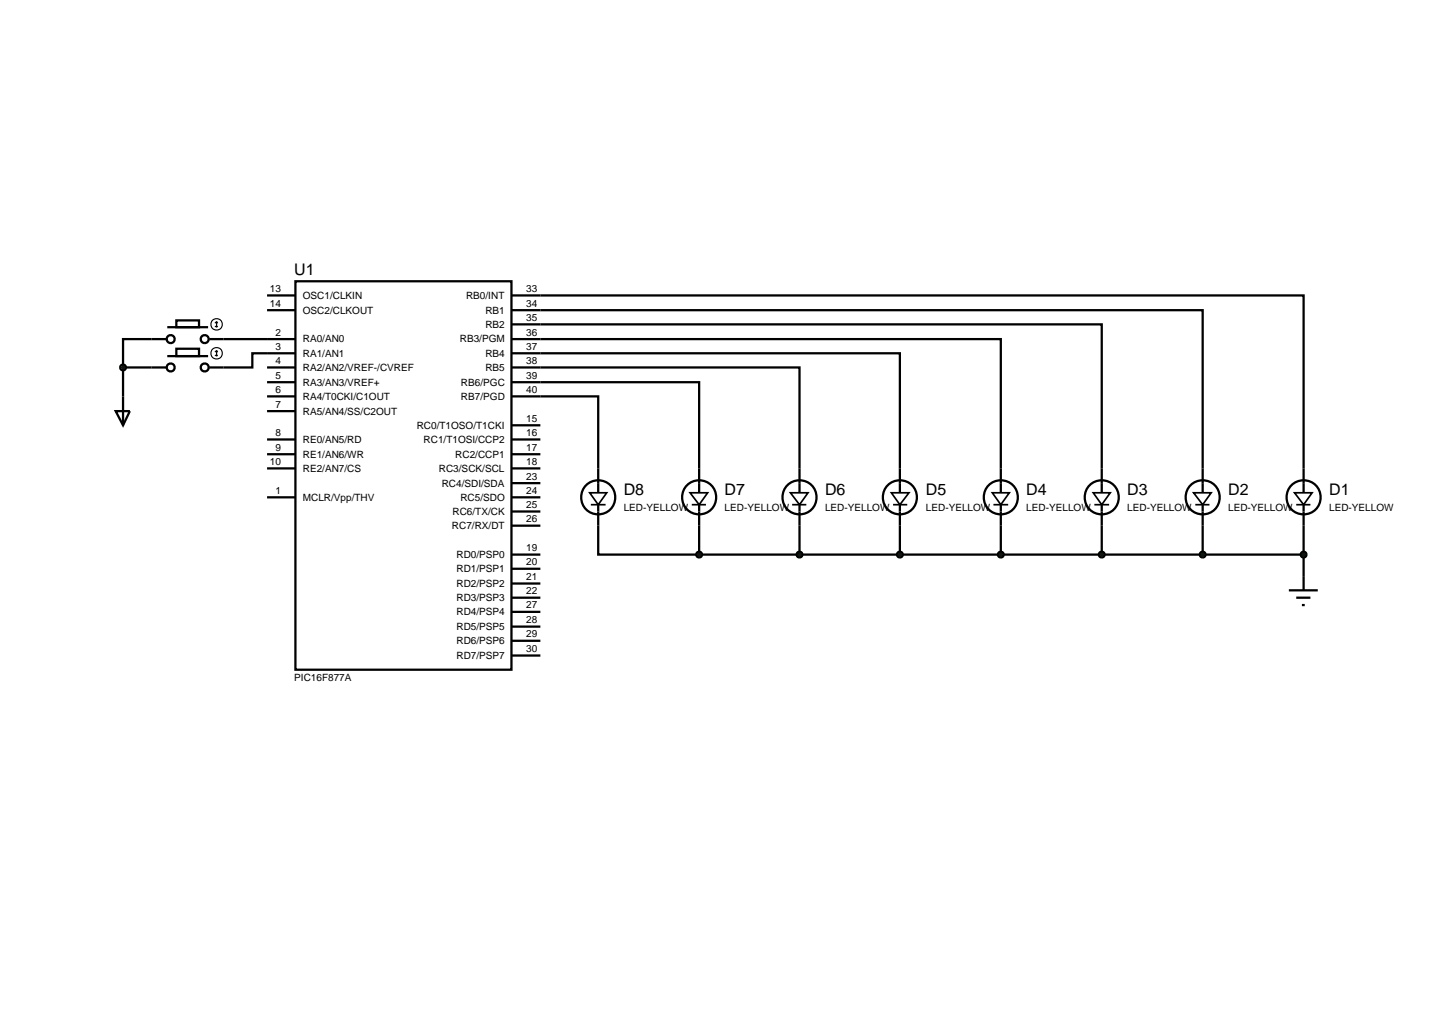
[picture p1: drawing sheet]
<svg xmlns="http://www.w3.org/2000/svg" width="257mm" height="180mm" viewBox="0 0 257 180" stroke-linecap="round" stroke-linejoin="round" font-family="sans-serif">
<g fill="none" stroke="#000" stroke-width=".4">
<path d="M29.3 59.8h-7.6v5M29.5 57.7h7.2M31.1 56.5h4v1.2h-4zM36.9 59.8h15.2M47.1 52.1h5M47.1 54.7h5M52.1 49.6h38.1v68.5h-38.1zM90.2 52.1h139.7v34.8M90.2 59.8h86.3v27.1M90.2 57.2h104.1v29.7M90.2 54.7h121.9v32.2M20.4 72.5h2.5l-1.2 2.5z"/>
<path d="M21.7 64.8h7.6M21.7 64.8v10.2M29.5 62.8h7.2M31.1 61.5h4v1.3h-4zM47.1 64.8h5M47.1 69.9h5M47.1 72.5h5M47.1 77.5h5M47.1 67.4h5M52.1 62.3h-7.6v2.5h-7.6M90.2 69.9h15.3v17M90.2 67.4h33.1v19.5"/>
<path d="M90.2 64.8h50.8v22.1M90.2 62.3h68.5v24.6M90.2 77.5h5.1M90.2 75h5.1M47.1 80.1h5M47.1 82.6h5M47.1 87.7h5M90.2 97.8h5.1M90.2 80.1h5.1M90.2 82.6h5.1M90.2 92.7h5.1M90.2 90.2h5.1"/>
<path d="M90.2 87.7h5.1M90.2 85.2h5.1M105.5 89v8.8h17.8M123.3 97.8h106.6M123.3 89v8.8M141 89v8.8M158.7 89v8.8M176.5 89v8.8M194.3 89v8.8M212.1 89v8.8M229.9 89v12.6M90.2 100.3h5.1"/>
<path d="M90.2 115.6h5.1M90.2 113h5.1M90.2 110.5h5.1M90.2 107.9h5.1M90.2 105.4h5.1M90.2 102.9h5.1"/>
<circle cx="30.1" cy="59.8" r=".7"/>
<circle cx="36.1" cy="59.8" r=".7"/>
<circle cx="30.1" cy="64.8" r=".7"/>
<circle cx="36.1" cy="64.8" r=".7"/>
<circle cx="105.5" cy="87.7" r="3"/>
<circle cx="123.3" cy="87.7" r="3"/>
<circle cx="141" cy="87.7" r="3"/>
<circle cx="158.7" cy="87.7" r="3"/>
<circle cx="176.5" cy="87.7" r="3"/>
<circle cx="194.3" cy="87.7" r="3"/>
<circle cx="212.1" cy="87.7" r="3"/>
<circle cx="229.9" cy="87.7" r="3"/>
</g>
<g fill="none" stroke="#000" stroke-width=".3">
<path d="M104 86.9h3l-1.5 2.1zM104.2 89h2.6M121.7 86.9h3.1l-1.5 2.1zM122 89h2.5M139.4 86.9h3.1l-1.5 2.1zM139.7 89h2.5M157.2 86.9h3.1l-1.6 2.1zM157.5 89h2.5M175 86.9h3l-1.5 2.1zM175.2 89h2.6M192.8 86.9h3l-1.5 2.1zM193 89h2.6"/>
<path d="M210.5 86.9h3.1l-1.5 2.1zM210.8 89h2.5M228.3 86.9h3.1l-1.5 2.1zM228.6 89h2.5"/>
</g>
<g fill="none" stroke="#000" stroke-width=".2">
<path d="M37.9 57.5l.3 .2M38.2 56.7v1M38.2 56.7l-.3 .3M38.2 56.7l.2 .3M38.4 57.5l-.2 .2M37.9 62.6l.3 .2M38.2 61.8v1M38.2 61.8l-.3 .3M38.2 61.8l.2 .3M38.4 62.6l-.2 .2"/>
<circle cx="38.2" cy="57.2" r="1.01"/>
<circle cx="38.2" cy="62.3" r="1.01"/>
</g>
<path d="M21.3 64.5l.4-.2-.5 .5zM21.7 64.3l.4 .2 .1 .3zM21.7 65.3l.5-.5-.1 .3zM21.2 64.8l.5 .5-.3-.1z" fill="#004000" stroke="#000" stroke-width=".4"/>
<path d="M21.2 64.8l.5-.5 .5 .5-.5 .5z" fill="#004000"/>
<path d="M227.3 104.1h5.1M228.6 105.4h2.5M229.6 106.7h.5M229.9 101.6v2.5" fill="none" stroke="#000" stroke-width=".4"/>
<g fill="#004000" stroke="#000" stroke-width=".4">
<path d="M229.6 97.4l.3-.1-.5 .5zM229.9 97.3l.4 .2 .1 .3zM230.4 97.8l-.1 .3-.4 .2zM229.4 97.8l.5 .5-.4-.2z"/>
<path d="M211.7 97.5l.4-.2-.5 .5zM212.1 97.3l.3 .1 .2 .4zM212.6 97.8l-.1 .3-.4 .2zM211.6 97.8l.5 .5-.4-.2z"/>
<path d="M193.9 97.5l.4-.2-.5 .5zM194.3 97.3l.3 .1 .2 .4zM194.8 97.8l-.1 .3-.4 .2zM193.8 97.8l.5 .5-.4-.2z"/>
<path d="M176.2 97.4l.3-.1-.5 .5zM176.5 97.3l.3 .1 .2 .4zM177 97.8l-.1 .3-.4 .2zM176 97.8l.5 .5-.4-.2z"/>
<path d="M158.4 97.4l.3-.1-.5 .5zM158.7 97.3l.3 .1 .2 .4zM159.2 97.8l-.2 .4-.3 .1zM158.2 97.8l.5 .5-.4-.2z"/>
<path d="M140.7 97.4l.3-.1-.5 .5zM141 97.3l.3 .1 .2 .4zM141.5 97.8l-.1 .3-.4 .2zM140.5 97.8l.5 .5-.4-.2z"/>
<path d="M122.9 97.5l.4-.2-.5 .5zM123.3 97.3l.3 .1 .2 .4zM123.8 97.8l-.1 .3-.4 .2zM122.8 97.8l.5 .5-.4-.2z"/>
</g>
<g fill="#004000">
<path d="M229.9 97.3l.5 .5-.5 .5-.5-.5z"/>
<path d="M211.6 97.8l.5-.5 .5 .5-.5 .5z"/>
<path d="M193.8 97.8l.5-.5 .5 .5-.5 .5z"/>
<path d="M176.5 97.3l.5 .5-.5 .5-.5-.5z"/>
<path d="M158.7 97.3l.5 .5-.5 .5-.5-.5z"/>
<path d="M141 97.3l.5 .5-.5 .5-.5-.5z"/>
<path d="M122.8 97.8l.5-.5 .5 .5-.5 .5z"/>
</g>
<g font-size="2.8">
<text x="51.9" y="48.5">U1</text>
<text x="110" y="87.3">D8</text>
<text x="127.8" y="87.3">D7</text>
<text x="145.5" y="87.3">D6</text>
<text x="163.3" y="87.3">D5</text>
<text x="181" y="87.3">D4</text>
<text x="198.8" y="87.3">D3</text>
<text x="216.6" y="87.3">D2</text>
<text x="234.4" y="87.3">D1</text>
</g>
<g font-size="1.8">
<text x="47.6" y="51.5">13</text>
<text x="53.4" y="52.7">OSC1/CLKIN</text>
<text x="82.2" y="52.7">RB0/INT</text>
<text x="92.8" y="51.5">33</text>
<text x="47.6" y="54.1">14</text>
<text x="48.6" y="59.2">2</text>
<text x="53.4" y="55.3">OSC2/CLKOUT</text>
<text x="85.6" y="57.8">RB2</text>
<text x="85.6" y="55.3">RB1</text>
<text x="92.8" y="59.2">36</text>
<text x="92.8" y="56.6">35</text>
<text x="92.8" y="54.1">34</text>
<text x="48.6" y="61.7">3</text>
<text x="48.6" y="64.2">4</text>
<text x="53.4" y="60.4">RA0/AN0</text>
<text x="53.4" y="62.9">RA1/AN1</text>
<text x="53.4" y="65.4">RA2/AN2/VREF-/CVREF</text>
<text x="81.1" y="60.4">RB3/PGM</text>
<text x="85.6" y="65.4">RB5</text>
<text x="85.6" y="62.9">RB4</text>
<text x="92.8" y="64.2">38</text>
<text x="92.8" y="61.7">37</text>
<text x="48.6" y="69.3">6</text>
<text x="48.6" y="71.9">7</text>
<text x="48.6" y="66.8">5</text>
<text x="53.4" y="70.5">RA4/T0CKI/C1OUT</text>
<text x="53.4" y="68">RA3/AN3/VREF+</text>
<text x="81.3" y="70.5">RB7/PGD</text>
<text x="81.3" y="68">RB6/PGC</text>
<text x="92.8" y="69.3">40</text>
<text x="92.8" y="66.8">39</text>
<text x="48.6" y="76.9">8</text>
<text x="53.4" y="73.1">RA5/AN4/SS/C2OUT</text>
<text x="73.5" y="75.6">RC0/T1OSO/T1CKI</text>
<text x="92.8" y="76.9">16</text>
<text x="92.8" y="74.4">15</text>
<text x="47.6" y="82">10</text>
<text x="48.6" y="79.5">9</text>
<text x="53.4" y="78.1">RE0/AN5/RD</text>
<text x="53.4" y="80.7">RE1/AN6/WR</text>
<text x="53.4" y="83.2">RE2/AN7/CS</text>
<text x="74.7" y="78.1">RC1/T1OSI/CCP2</text>
<text x="77.4" y="83.2">RC3/SCK/SCL</text>
<text x="80.3" y="80.7">RC2/CCP1</text>
<text x="92.8" y="79.5">17</text>
<text x="92.8" y="82">18</text>
<text x="48.6" y="87.1">1</text>
<text x="53.4" y="88.3">MCLR/Vpp/THV</text>
<text x="77.9" y="85.8">RC4/SDI/SDA</text>
<text x="81.2" y="88.3">RC5/SDO</text>
<text x="92.8" y="89.6">25</text>
<text x="92.8" y="87.1">24</text>
<text x="92.8" y="84.6">23</text>
<text x="79.7" y="93.3">RC7/RX/DT</text>
<text x="79.8" y="90.8">RC6/TX/CK</text>
<text x="92.8" y="92.1">26</text>
<text x="110" y="90.1">LED-YELLOW</text>
<text x="127.8" y="90.1">LED-YELLOW</text>
<text x="145.5" y="90.1">LED-YELLOW</text>
<text x="163.3" y="90.1">LED-YELLOW</text>
<text x="181" y="90.1">LED-YELLOW</text>
<text x="198.8" y="90.1">LED-YELLOW</text>
<text x="216.6" y="90.1">LED-YELLOW</text>
<text x="234.4" y="90.1">LED-YELLOW</text>
<text x="80.5" y="98.4">RD0/PSP0</text>
<text x="80.5" y="100.9">RD1/PSP1</text>
<text x="92.8" y="97.2">19</text>
<text x="92.8" y="99.7">20</text>
<text x="80.5" y="106">RD3/PSP3</text>
<text x="80.5" y="103.5">RD2/PSP2</text>
<text x="92.8" y="107.3">27</text>
<text x="92.8" y="104.8">22</text>
<text x="92.8" y="102.3">21</text>
<text x="80.5" y="113.6">RD6/PSP6</text>
<text x="80.5" y="111.1">RD5/PSP5</text>
<text x="80.5" y="108.5">RD4/PSP4</text>
<text x="92.8" y="112.4">29</text>
<text x="92.8" y="109.9">28</text>
<text x="80.5" y="116.2">RD7/PSP7</text>
<text x="92.8" y="115">30</text>
<text x="51.9" y="120.1">PIC16F877A</text>
</g>
</svg>
